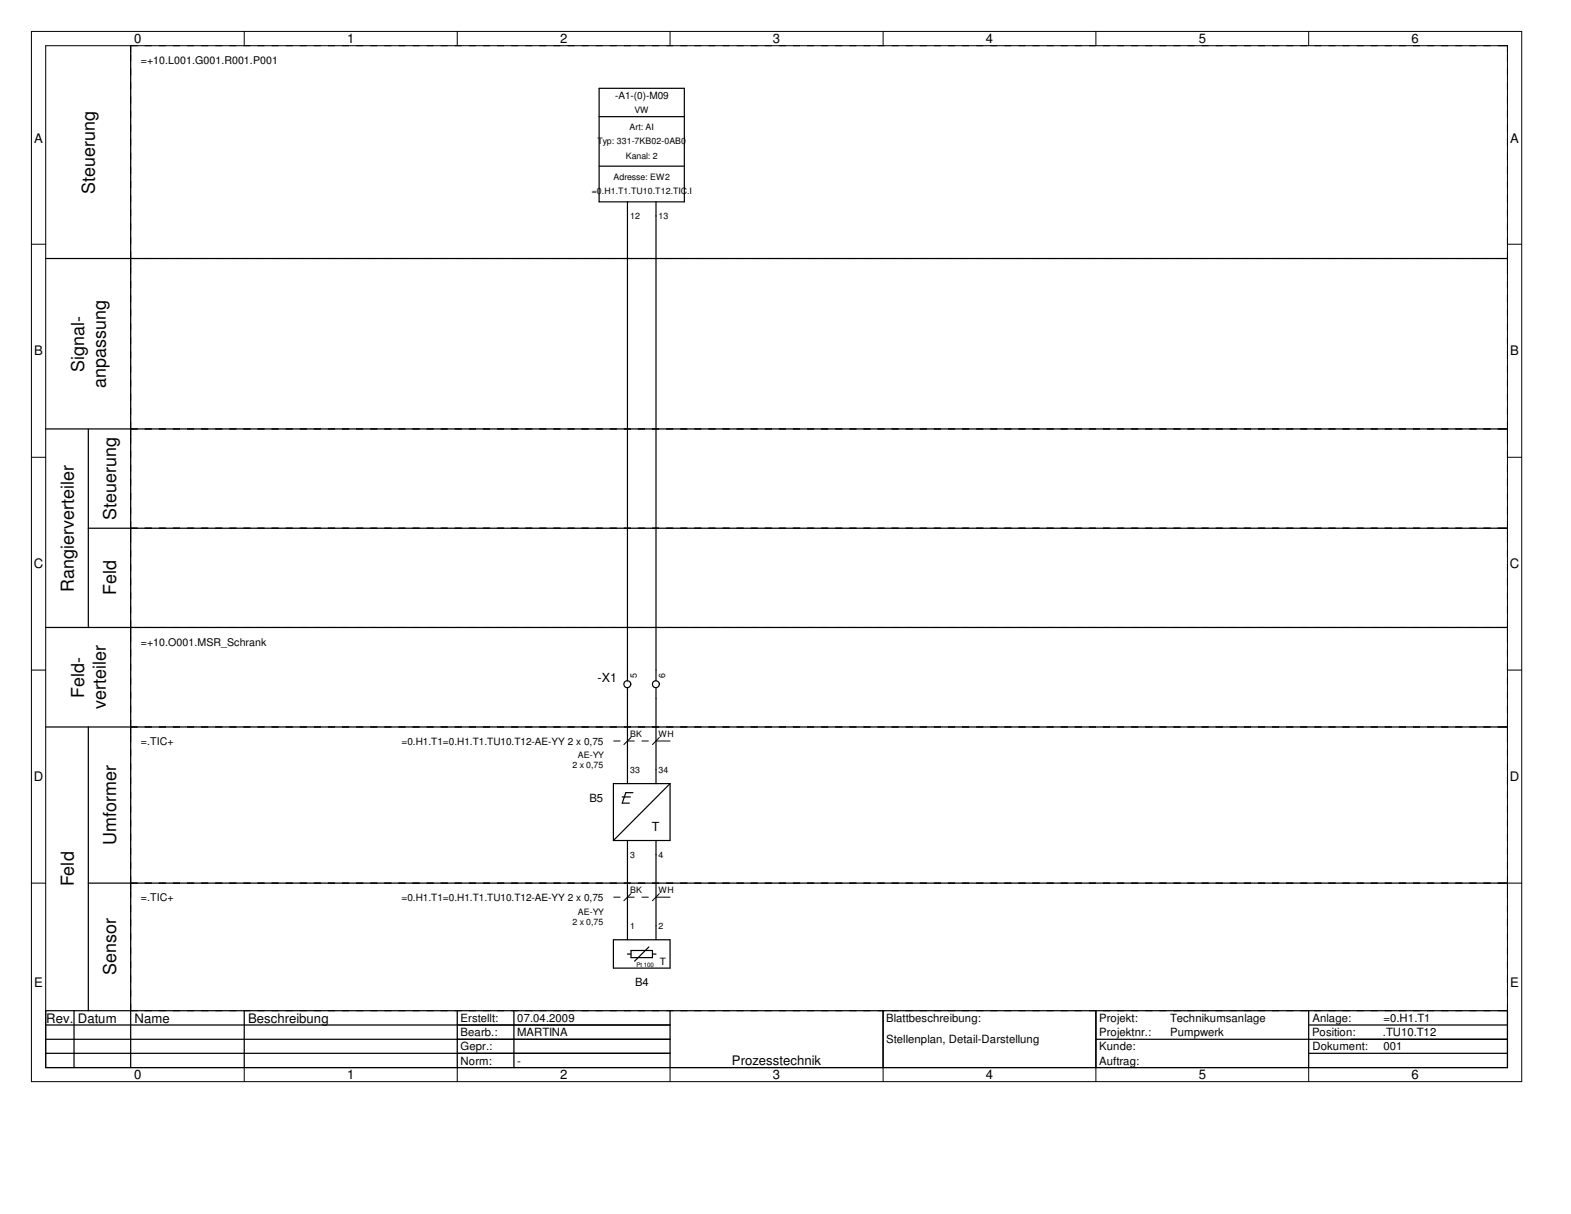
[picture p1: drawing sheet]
<svg xmlns="http://www.w3.org/2000/svg" width="279mm" height="216mm" viewBox="0 0 279 216" stroke-linecap="round" stroke-linejoin="round" font-family="sans-serif">
<g fill="none" stroke="#000" stroke-width=".18">
<path d="M5.6 5.6h265v186.8h-265zM8.1 8.1h260v181.8h-260zM23.2 8.1v1.3M43.4 5.6v2.5M81.3 5.6v2.5M119.2 5.6v2.5M157.1 5.6v2.5M194.9 5.6v2.5M232.7 5.6v2.5M5.6 43.4h2.5M23.2 46v1.2M266.8 46h1.3"/>
<path d="M268.1 43.4h2.5M23.2 76.3v1.2M266.8 76.3h1.3M5.6 81.3h2.5M23.2 93.9v1.3M266.8 93.9h1.3M268.1 81.3h2.5M5.6 119.2h2.5M23.2 111.6v1.3M266.8 111.6h1.3M268.1 119.2h2.5M23.2 129.3v1.3"/>
<path d="M112.2 131.1l-1.2 1.3M117.3 131.1l-1.3 1.3M117.9 131.8h1.3M266.8 129.3h1.3M5.6 157.1h2.5M23.2 157.1v1.2M112.2 158.9l-1.2 1.3M117.3 158.9l-1.3 1.3M117.9 159.6h1.3M266.8 157.1h3.8M266.8 179.7h1.3M43.4 189.9v2.5"/>
<path d="M81.3 189.9v2.5M119.2 189.9v2.5M157.1 189.9v2.5M194.9 189.9v2.5M232.7 189.9v2.5"/>
</g>
<g fill="none" stroke="#000" stroke-width=".22">
<path d="M23.2 8.1v181.8M8.1 46h260M8.1 76.3h260M15.7 76.3v35.3M15.7 93.9h252.4M8.1 111.6h260M8.1 129.3h260M15.7 129.3v50.4M15.7 157.1h252.4M8.1 179.7h260v10.2h-260zM13.2 179.7v10.2M43.4 179.7v10.2"/>
<path d="M81.3 179.7v10.2M91.4 179.7v10.2M119.2 179.7v10.2M157.1 179.7v10.2M194.9 179.7v10.2M232.7 179.7v10.2M8.1 184.8h111.1M8.1 182.3h111.1M8.1 187.3h111.1M194.9 184.8h73.2M232.7 182.3h35.4M232.7 187.3h35.4"/>
</g>
<g fill="none" stroke="#000" stroke-width=".18" stroke-dasharray="1.3 1.3" stroke-linecap="butt">
<path d="M23.2 8.1h243.6M23.2 46h243.6M23.2 46v-36.6M268.1 46v-36.6M23.2 76.3h243.6M23.2 76.3v-29.1M268.1 76.3v-29.1M23.2 93.9h243.6M23.2 93.9v-16.4M268.1 93.9v-16.4M23.2 111.6h243.6M23.2 111.6v-16.4"/>
<path d="M268.1 111.6v-16.4M23.2 129.3h243.6M23.2 129.3v-16.4M109.1 131.8h8.8M268.1 129.3v-16.4M23.2 157.1h243.6M23.2 157.1v-26.5M109.1 159.6h8.8M268.1 157.1v-26.5M23.2 179.7h243.6M23.2 179.7v-21.4M268.1 179.7v-21.4"/>
</g>
<g fill="none" stroke="#000" stroke-width=".21">
<path d="M106.6 15.7h15.1v20.2h-15.1zM106.6 20.7h15.1M106.6 29.5h15.1M111.6 35.9v85.2M116.7 35.9v85.2M111.6 122.3v17.1M116.7 122.3v17.1M119.2 139.4h-10.1v10.1M119.2 139.4v10.1h-10.1M119.2 139.4l-10.1 10.1M110.7 141.7h1.4M111.6 149.5v17.6"/>
<path d="M112.6 141h-1.3l-.6 1.8h1.2M116.7 149.5v17.6M109.1 167.1h10.1v5.1h-10.1zM111.6 169.7h.6M112.2 169h3.8v1.3h-3.8zM115.4 168.4l-2.5 2.5M116 169.7h.7"/>
<circle cx="111.6" cy="121.7" r=".62"/>
<circle cx="116.6" cy="121.7" r=".62"/>
</g>
<g font-size="3.2">
<text x="16.9" y="34.4" transform="rotate(-90 16.9 34.4)">Steuerung</text>
<text x="14.9" y="66.1" transform="rotate(-90 14.9 66.1)">Signal-</text>
<text x="18.8" y="69" transform="rotate(-90 18.8 69)">anpassung</text>
<text x="20.7" y="92.5" transform="rotate(-90 20.7 92.5)">Steuerung</text>
<text x="13.1" y="105.2" transform="rotate(-90 13.1 105.2)">Rangierverteiler</text>
<text x="20.7" y="105.9" transform="rotate(-90 20.7 105.9)">Feld</text>
<text x="14.9" y="124.1" transform="rotate(-90 14.9 124.1)">Feld-</text>
<text x="18.8" y="126.2" transform="rotate(-90 18.8 126.2)">verteiler</text>
<text x="20.7" y="150.2" transform="rotate(-90 20.7 150.2)">Umformer</text>
<text x="13.1" y="157.6" transform="rotate(-90 13.1 157.6)">Feld</text>
<text x="20.7" y="173.4" transform="rotate(-90 20.7 173.4)">Sensor</text>
</g>
<g font-size="2.3">
<text x="23.9" y="7.7">0</text>
<text x="61.7" y="7.7">1</text>
<text x="99.6" y="7.7">2</text>
<text x="137.5" y="7.7">3</text>
<text x="175.3" y="7.7">4</text>
<text x="213.2" y="7.7">5</text>
<text x="251" y="7.7">6</text>
<text x="6.1" y="25.4">A</text>
<text x="268.6" y="25.4">A</text>
<text x="6.1" y="63.2">B</text>
<text x="268.6" y="63.2">B</text>
<text x="6" y="101.1">C</text>
<text x="268.5" y="101.1">C</text>
<text x="6" y="138.9">D</text>
<text x="268.5" y="138.9">D</text>
<text x="6.1" y="175.6">E</text>
<text x="268.6" y="175.6">E</text>
<text x="8.2" y="181.9">Rev. Datum</text>
<text x="23.9" y="181.9">Name</text>
<text x="44.1" y="181.9">Beschreibung</text>
<text x="23.9" y="191.9">0</text>
<text x="61.7" y="191.9">1</text>
<text x="99.6" y="191.9">2</text>
<text x="130.2" y="189.4">Prozesstechnik</text>
<text x="137.5" y="191.9">3</text>
<text x="175.3" y="191.9">4</text>
<text x="213.2" y="191.9">5</text>
<text x="251" y="191.9">6</text>
</g>
<g font-size="2.2">
<text x="106.3" y="121.2">-X1</text>
<text x="116" y="147.7">T</text>
</g>
<g font-size="2">
<text x="104.9" y="142.6">B5</text>
<text x="112.9" y="175.4">B4</text>
<text x="81.9" y="184.3">Bearb.:</text>
<text x="81.9" y="181.8">Erstellt:</text>
<text x="92" y="181.8">07.04.2009</text>
<text x="92" y="184.3">MARTINA</text>
<text x="157.6" y="185.5">Stellenplan, Detail-Darstellung</text>
<text x="157.6" y="181.8">Blattbeschreibung:</text>
<text x="195.5" y="181.8">Projekt:</text>
<text x="195.5" y="184.3">Projektnr.:</text>
<text x="208.1" y="181.8">Technikumsanlage</text>
<text x="208.1" y="184.3">Pumpwerk</text>
<text x="233.3" y="184.3">Position:</text>
<text x="233.4" y="181.8">Anlage:</text>
<text x="246" y="184.3">.TU10.T12</text>
<text x="246" y="181.8">=0.H1.T1</text>
<text x="81.9" y="186.8">Gepr.:</text>
<text x="81.9" y="189.4">Norm:</text>
<text x="92" y="189.4">-</text>
<text x="195.5" y="186.8">Kunde:</text>
<text x="195.5" y="189.4">Auftrag:</text>
<text x="233.4" y="186.8">Dokument:</text>
<text x="246" y="186.8">001</text>
</g>
<g font-size="1.9">
<text x="25.1" y="11.3">=+10.L001.G001.R001.P001</text>
<text x="25.1" y="114.8">=+10.O001.MSR_Schrank</text>
<text x="25.1" y="132.5">=.TIC+</text>
<text x="25.1" y="160.3">=.TIC+</text>
</g>
<g font-size="1.8">
<text x="109.4" y="17.6">-A1-(0)-M09</text>
<text x="71.4" y="132.4">=0.H1.T1=0.H1.T1.TU10.T12-AE-YY 2 x 0,75</text>
<text x="71.4" y="160.2">=0.H1.T1=0.H1.T1.TU10.T12-AE-YY 2 x 0,75</text>
<text x="117.3" y="171.5">T</text>
</g>
<g font-size="1.6">
<text x="112" y="23.2">Art: AI</text>
<text x="112.8" y="20">VW</text>
<text x="106.3" y="25.7">Typ: 331-7KB02-0AB0</text>
<text x="111.3" y="28.2">Kanal: 2</text>
<text x="105.2" y="34.5">=0.H1.T1.TU10.T12.TIC.I</text>
<text x="109.1" y="32">Adresse: EW2</text>
<text x="112.1" y="38.9">12</text>
<text x="117.1" y="38.9">13</text>
<text x="113.3" y="120.6" transform="rotate(-90 113.3 120.6)">5</text>
<text x="118.3" y="120.6" transform="rotate(-90 118.3 120.6)">6</text>
<text x="101.8" y="136.7">2 x 0,75</text>
<text x="102.8" y="134.9">AE-YY</text>
<text x="112.1" y="137.4">33</text>
<text x="117.1" y="137.4">34</text>
<text x="112.1" y="152.5">3</text>
<text x="117.1" y="152.5">4</text>
<text x="101.8" y="164.4">2 x 0,75</text>
<text x="102.8" y="162.6">AE-YY</text>
<text x="112.1" y="165.2">1</text>
<text x="117.1" y="165.2">2</text>
</g>
<g font-size="1.6" fill="#010000">
<text x="112.1" y="131">BK</text>
<text x="117.1" y="131">WH</text>
<text x="112.1" y="158.8">BK</text>
<text x="117.1" y="158.8">WH</text>
</g>
<text font-size="1.1" x="113.2" y="172">Pt 100</text>
</svg>
